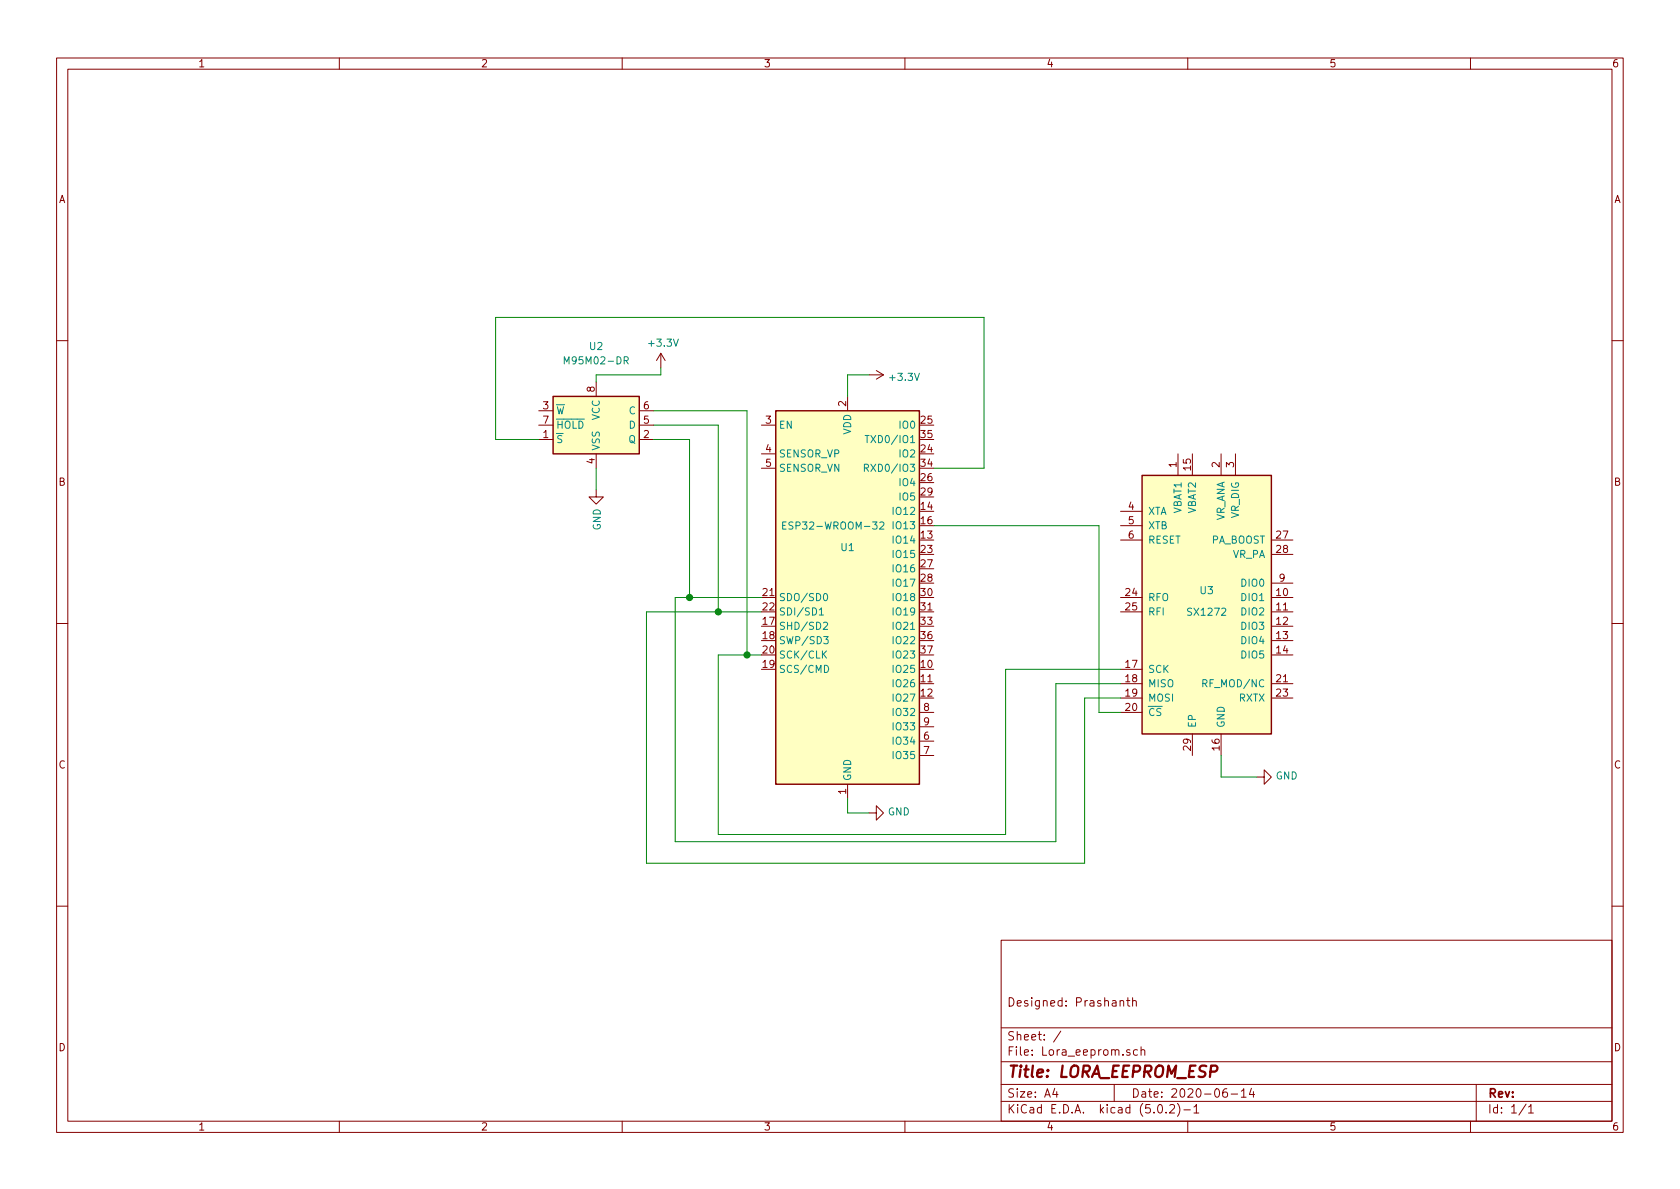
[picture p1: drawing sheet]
<svg xmlns="http://www.w3.org/2000/svg" width="297mm" height="210mm" viewBox="0 0 297 210" stroke-linecap="round" stroke-linejoin="round" font-family="sans-serif">
<g fill="none" stroke="#840000" stroke-width=".18">
<path d="M10 10.3h277v189.9h-277zM12 12.2h273v186.1h-273zM60 10.3v1.9M110 10.3v1.9M160 10.3v1.9M210 10.3v1.9M260 10.3v1.9M10 60.2h2M95.2 75.2h2.6M95.2 77.7h2.6M95.2 72.6h2.6M105.4 67.6v2.5"/>
<path d="M113 75.2h2.6M113 77.7h2.6M113 72.6h2.6M116.8 62.5l-.7 1.2M116.8 62.5v2.5M116.8 62.5l.8 1.2M134.6 75.2h2.6M149.9 70.1v2.5M153.7 66.3h2.5M154.9 65.5l1.3 .8M156.2 66.3l-1.3 .8M285 60.2h2"/>
<path d="M105.4 86.6v1.3h1.3l-1.3 1.2-1.3-1.2h1.3M105.4 80.3v2.5M134.6 80.3h2.6M134.6 82.8h2.6M198.1 95.5h3.8M198.1 90.4h3.8M198.1 93h3.8M208.3 80.3v3.8M210.8 80.3v3.8M215.9 80.3v3.8M218.4 80.3v3.8M224.8 95.5h3.8"/>
<path d="M224.8 98h3.8M10 110.3h2M198.1 105.7h3.8M198.1 108.2h3.8M198.1 118.4h3.8M224.8 105.7h3.8M224.8 108.2h3.8M224.8 110.7h3.8M224.8 113.3h3.8M224.8 115.8h3.8M224.8 103.1h3.8M285 110.3h2"/>
<path d="M149.9 138.7v2.5M162.6 131.1h2.5M162.6 133.6h2.5M162.6 126h2.5M162.6 128.5h2.5M198.1 126h3.8M198.1 120.9h3.8M198.1 123.4h3.8M210.8 129.8v3.8M215.9 129.8v3.8M222.2 137.4h1.3v-1.3l1.3 1.3-1.3 1.3v-1.3M224.8 120.9h3.8"/>
<path d="M224.8 123.4h3.8M153.7 143.8h1.2v-1.3l1.3 1.3-1.3 1.2v-1.2M10 160.2h2M177 166.3h108v32h-108zM198 177.1l.3-.2 .3 .1 .1 .9M199.2 176.9h.6M199.4 176.4v1.3l.4 .2M200.3 177.1v-.1a.37 .37 0 0 1 .6 .1v.8M200.3 176.4v1.5M285 160.2h2M60 198.3v1.9M110 198.3v1.9"/>
<path d="M160 198.3v1.9M177 194.8h108M177 191.8h108M177 187.8h108M177 181.8h108M186.5 192.5l-.4 1h1M186.8 193v1M187.6 182.3l-1.3 2M197 191.8v3M199.8 185.7a.37 .37 0 0 0-.6 .1l.1 .2 .5 .2v.1l-.2 .3-.4-.1M201.1 185.7l-.4-.1-.3 .3 .1 .6 .2 .1 .4-.1M201.8 185.7a.37 .37 0 0 1 .6 .1v.8"/>
<path d="M201.8 185.1v1.5M204.8 195.5l.4-.2a.94 .94 0 0 1 0 1.5 .79 .79 0 0 1-.4-1.3zM206.2 196.7v.1M206.8 195.5l.2-.2h.4l.2 .2 .1 .3-.1 .2-.8 .8h.9M208.2 195.1a1.71 1.71 0 0 1 0 2.3M209.3 196.3h1.2M210 198.3v1.9M211.1 195.8l.4-.5v1.5M211.1 196.8h.9M216.9 192.5a.62 .62 0 0 0-.7 .7l.1 .7 .2 .1 .5-.1v-.5l-.1-.2-.4-.1-.3 .3M217.7 193.5h1.1M219.5 193l.4-.5v1.5"/>
<path d="M219.5 194h.8M221.3 192.5l-.4 1h.9M221.6 193v1M260 198.3v1.9M261 191.8v6.5M269.8 195.2l-1.2 2M270.3 195.8l.4-.5v1.5M270.3 196.8h.8"/>
</g>
<g fill="#ffffc2" stroke="#ffffc2" stroke-width=".18">
<path d="M137.2 72.6h25.4v66.1h-25.4z"/>
<path d="M201.9 84.1h22.9v45.7h-22.9z"/>
<path d="M97.8 70.1h15.2v10.2h-15.2z"/>
</g>
<path d="M97.8 70.1h15.2v10.2h-15.2zM137.2 72.6h25.4v66.1h-25.4zM201.9 84.1h22.9v45.7h-22.9z" fill="none" stroke="#840000" stroke-width=".25"/>
<g fill="none" stroke="#008484" stroke-width=".18">
<path d="M99.8 64.4v-1.3l.4 .9 .4-.9v1.3M110.4 63.7h.6v-.5l-.2-.1h-.4v1.3M110.7 63.7l.4 .7M153 77h.7M153.3 77v1.3M138.4 92.9h.4M139 92.3h-.6v1.3h.6M152.8 82.7h.6l.2-.2-.1-.3-.2-.1h-.5v1.3M153.1 82.7l.5 .7M155.5 92.4l.6-.1 .2 .4-.1 .2-.7 .7h.8M144.9 107.8l.3-.3v1.3M144.9 108.8h.7"/>
<path d="M145.6 110.2l.5-.2 .2 .4-.8 .9h.8M145.6 115.7l.5 .7M145.6 112.6h.8l-.4 .4 .4 .2-.1 .6h-.5l-.2-.1M145.7 105.1l.2-.2a.67 .67 0 0 1 .4 .7 .67 .67 0 0 1-.4 .6l-.3-.2v-.3zM145.8 117.6a.64 .64 0 0 1 .7 .7 .64 .64 0 0 1-.7 .6zM146.1 115.1l-.7 .7M212.7 120.8h.6l.1-.2-.1-.3-.1-.1h-.5v1.3"/>
</g>
<g fill="none" stroke="#008400" stroke-width=".18">
<path d="M95.2 77.7h-7.6v-21.6h86.4v26.7h-8.9M115.6 75.2h11.4v33M115.6 77.7h6.3v28M115.6 72.6h16.5v43.2M116.8 65v1.3h-11.4v1.3M153.7 66.3h-3.8v3.8M105.4 82.8v3.8M165.1 93h29.2v33h3.8M134.6 115.8h-7.6v31.8h50.8v-29.2h20.3M134.6 105.7h-15.2v43.1h67.3v-27.9h11.4M134.6 108.2h-20.3v44.4h77.5v-29.2h6.3M215.9 133.6v3.8h6.3"/>
<path d="M149.9 141.2v2.6h3.8"/>
</g>
<g fill="#008400" stroke="#008400" stroke-width=".25">
<circle cx="121.9" cy="105.7" r=".51"/>
<circle cx="127" cy="108.2" r=".51"/>
<circle cx="132.1" cy="115.8" r=".51"/>
</g>
<text font-size="2.8" fill="#840000" x="178" y="190.5">Title: LORA_EEPROM_ESP</text>
<g font-size="2.1" fill="#840000">
<text x="178" y="178">Designed: Prashanth</text>
<text x="178" y="184">Sheet: /</text>
<text x="178" y="186.7">File: Lora_eeprom.sch</text>
<text x="178" y="196.9">KiCad E.D.A. kicad (5.0.2)-1</text>
<text x="178" y="194.1">Size: A4</text>
<text x="200" y="194.1">Date: 2020-06-14</text>
<text x="263" y="194.1">Rev:</text>
<text x="263" y="196.9">Id: 1/1</text>
</g>
<g font-size="1.8" fill="#840000">
<text x="35" y="11.9">1</text>
<text x="85" y="11.9">2</text>
<text x="135" y="11.9">3</text>
<text x="185" y="11.9">4</text>
<text x="235" y="11.9">5</text>
<text x="285" y="11.9">6</text>
<text x="10.4" y="35.9">A</text>
<text x="285.4" y="35.9">A</text>
<text x="105.2" y="69.3" transform="rotate(-90 105.2 69.3)">8</text>
<text x="149.6" y="71.9" transform="rotate(-90 149.6 71.9)">2</text>
<text x="96" y="77.5">1</text>
<text x="96" y="72.4">3</text>
<text x="96" y="74.9">7</text>
<text x="113.8" y="77.5">2</text>
<text x="113.8" y="74.9">5</text>
<text x="113.8" y="72.4">6</text>
<text x="135.4" y="74.9">3</text>
<text x="162.9" y="74.9">25</text>
<text x="162.9" y="77.5">35</text>
<text x="105.2" y="82" transform="rotate(-90 105.2 82)">4</text>
<text x="135.4" y="80">4</text>
<text x="135.4" y="82.5">5</text>
<text x="162.9" y="80">24</text>
<text x="162.9" y="82.5">34</text>
<text x="208" y="82.6" transform="rotate(-90 208 82.6)">1</text>
<text x="210.6" y="83.1" transform="rotate(-90 210.6 83.1)">15</text>
<text x="215.6" y="82.6" transform="rotate(-90 215.6 82.6)">2</text>
<text x="218.2" y="82.6" transform="rotate(-90 218.2 82.6)">3</text>
<text x="10.4" y="85.9">B</text>
<text x="162.9" y="85.1">26</text>
<text x="162.9" y="87.6">29</text>
<text x="285.4" y="85.9">B</text>
<text x="162.9" y="95.2">13</text>
<text x="162.9" y="90.2">14</text>
<text x="162.9" y="92.7">16</text>
<text x="199.5" y="90.2">4</text>
<text x="199.5" y="92.7">5</text>
<text x="199.5" y="95.2">6</text>
<text x="225.7" y="95.2">27</text>
<text x="162.9" y="97.8">23</text>
<text x="162.9" y="100.3">27</text>
<text x="225.7" y="97.8">28</text>
<text x="134.9" y="105.4">21</text>
<text x="134.9" y="107.9">22</text>
<text x="162.9" y="102.9">28</text>
<text x="162.9" y="105.4">30</text>
<text x="162.9" y="107.9">31</text>
<text x="199.1" y="105.4">24</text>
<text x="199.1" y="107.9">25</text>
<text x="225.7" y="105.4">10</text>
<text x="225.7" y="107.9">11</text>
<text x="226.2" y="102.9">9</text>
<text x="134.9" y="110.5">17</text>
<text x="134.9" y="113">18</text>
<text x="162.9" y="110.5">33</text>
<text x="162.9" y="113">36</text>
<text x="225.7" y="110.5">12</text>
<text x="225.7" y="113">13</text>
<text x="134.9" y="118.1">19</text>
<text x="134.9" y="115.6">20</text>
<text x="162.9" y="118.1">10</text>
<text x="162.9" y="115.6">37</text>
<text x="199.1" y="118.1">17</text>
<text x="225.7" y="115.6">14</text>
<text x="162.9" y="120.6">11</text>
<text x="162.9" y="123.2">12</text>
<text x="163.3" y="125.7">8</text>
<text x="199.1" y="120.6">18</text>
<text x="199.1" y="123.2">19</text>
<text x="199.1" y="125.7">20</text>
<text x="225.7" y="120.6">21</text>
<text x="225.7" y="123.2">23</text>
<text x="163.3" y="130.8">6</text>
<text x="163.3" y="128.3">9</text>
<text x="10.4" y="135.9">C</text>
<text x="163.3" y="133.3">7</text>
<text x="210.6" y="132.7" transform="rotate(-90 210.6 132.7)">29</text>
<text x="215.6" y="132.7" transform="rotate(-90 215.6 132.7)">16</text>
<text x="285.4" y="135.9">C</text>
<text x="149.6" y="140.4" transform="rotate(-90 149.6 140.4)">1</text>
<text x="10.4" y="185.9">D</text>
<text x="285.4" y="185.9">D</text>
<text x="35" y="199.9">1</text>
<text x="85" y="199.9">2</text>
<text x="135" y="199.9">3</text>
<text x="185" y="199.9">4</text>
<text x="235" y="199.9">5</text>
<text x="285" y="199.9">6</text>
</g>
<g font-size="1.8" fill="#008484">
<text x="100.4" y="64.4">M95M02-DR</text>
<text x="104.3" y="61.9">U2</text>
<text x="114.9" y="61.3">+3.3V</text>
<text x="157.5" y="67.4">+3.3V</text>
<text x="98.3" y="73.3">W</text>
<text x="98.3" y="75.8">HOLD</text>
<text x="106" y="74.3" transform="rotate(-90 106 74.3)">VCC</text>
<text x="111.3" y="75.8">D</text>
<text x="111.3" y="73.3">C</text>
<text x="137.7" y="75.8">EN</text>
<text x="150.5" y="76.9" transform="rotate(-90 150.5 76.9)">VDD</text>
<text x="159.2" y="75.8">IO0</text>
<text x="98.3" y="78.4">S</text>
<text x="106" y="79.8" transform="rotate(-90 106 79.8)">VSS</text>
<text x="111.2" y="78.4">Q</text>
<text x="137.7" y="80.9">SENSOR_VP</text>
<text x="137.7" y="83.4">SENSOR_VN</text>
<text x="154" y="83.4">RXD0/IO3</text>
<text x="154.2" y="78.4">TXD0/IO1</text>
<text x="159.2" y="80.9">IO2</text>
<text x="159.2" y="86">IO4</text>
<text x="159.2" y="88.5">IO5</text>
<text x="106.2" y="93.8" transform="rotate(-90 106.2 93.8)">GND</text>
<text x="139.4" y="93.6">ESP32-WROOM-32</text>
<text x="158.2" y="91.1">IO12</text>
<text x="158.2" y="93.6">IO13</text>
<text x="202.9" y="91.1">XTA</text>
<text x="202.9" y="93.6">XTB</text>
<text x="208.9" y="90.9" transform="rotate(-90 208.9 90.9)">VBAT1</text>
<text x="211.5" y="90.9" transform="rotate(-90 211.5 90.9)">VBAT2</text>
<text x="216.5" y="92.3" transform="rotate(-90 216.5 92.3)">VR_ANA</text>
<text x="219.1" y="91.7" transform="rotate(-90 219.1 91.7)">VR_DIG</text>
<text x="148.7" y="97.5">U1</text>
<text x="158.2" y="96.1">IO14</text>
<text x="158.2" y="98.7">IO15</text>
<text x="158.2" y="101.2">IO16</text>
<text x="202.9" y="96.1">RESET</text>
<text x="214" y="96.1">PA_BOOST</text>
<text x="217.9" y="98.7">VR_PA</text>
<text x="137.7" y="106.3">SDO/SD0</text>
<text x="158.2" y="103.8">IO17</text>
<text x="158.2" y="106.3">IO18</text>
<text x="202.9" y="106.3">RFO</text>
<text x="212.2" y="105.1">U3</text>
<text x="219.6" y="106.3">DIO1</text>
<text x="219.6" y="103.8">DIO0</text>
<text x="137.7" y="111.4">SHD/SD2</text>
<text x="137.7" y="113.9">SWP/SD3</text>
<text x="137.7" y="108.8">SDI/SD1</text>
<text x="158.2" y="108.8">IO19</text>
<text x="158.2" y="111.4">IO21</text>
<text x="158.2" y="113.9">IO22</text>
<text x="202.9" y="108.8">RFI</text>
<text x="210.2" y="108.9">SX1272</text>
<text x="219.6" y="108.8">DIO2</text>
<text x="219.6" y="111.4">DIO3</text>
<text x="219.6" y="113.9">DIO4</text>
<text x="137.7" y="119">SCS/CMD</text>
<text x="137.7" y="116.5">SCK/CLK</text>
<text x="158.2" y="119">IO25</text>
<text x="158.2" y="116.5">IO23</text>
<text x="202.9" y="119">SCK</text>
<text x="219.6" y="116.5">DIO5</text>
<text x="158.2" y="121.5">IO26</text>
<text x="158.2" y="124.1">IO27</text>
<text x="202.9" y="121.5">MISO</text>
<text x="202.9" y="124.1">MOSI</text>
<text x="213.3" y="121.5">RF_MOD/NC</text>
<text x="219" y="124.1">RXTX</text>
<text x="158.2" y="131.7">IO34</text>
<text x="158.2" y="126.6">IO32</text>
<text x="158.2" y="129.2">IO33</text>
<text x="202.9" y="126.6">CS</text>
<text x="211.5" y="128.8" transform="rotate(-90 211.5 128.8)">EP</text>
<text x="216.5" y="128.8" transform="rotate(-90 216.5 128.8)">GND</text>
<text x="158.2" y="134.2">IO35</text>
<text x="225.6" y="137.8">GND</text>
<text x="150.5" y="138.2" transform="rotate(-90 150.5 138.2)">GND</text>
<text x="157" y="144.2">GND</text>
</g>
</svg>
